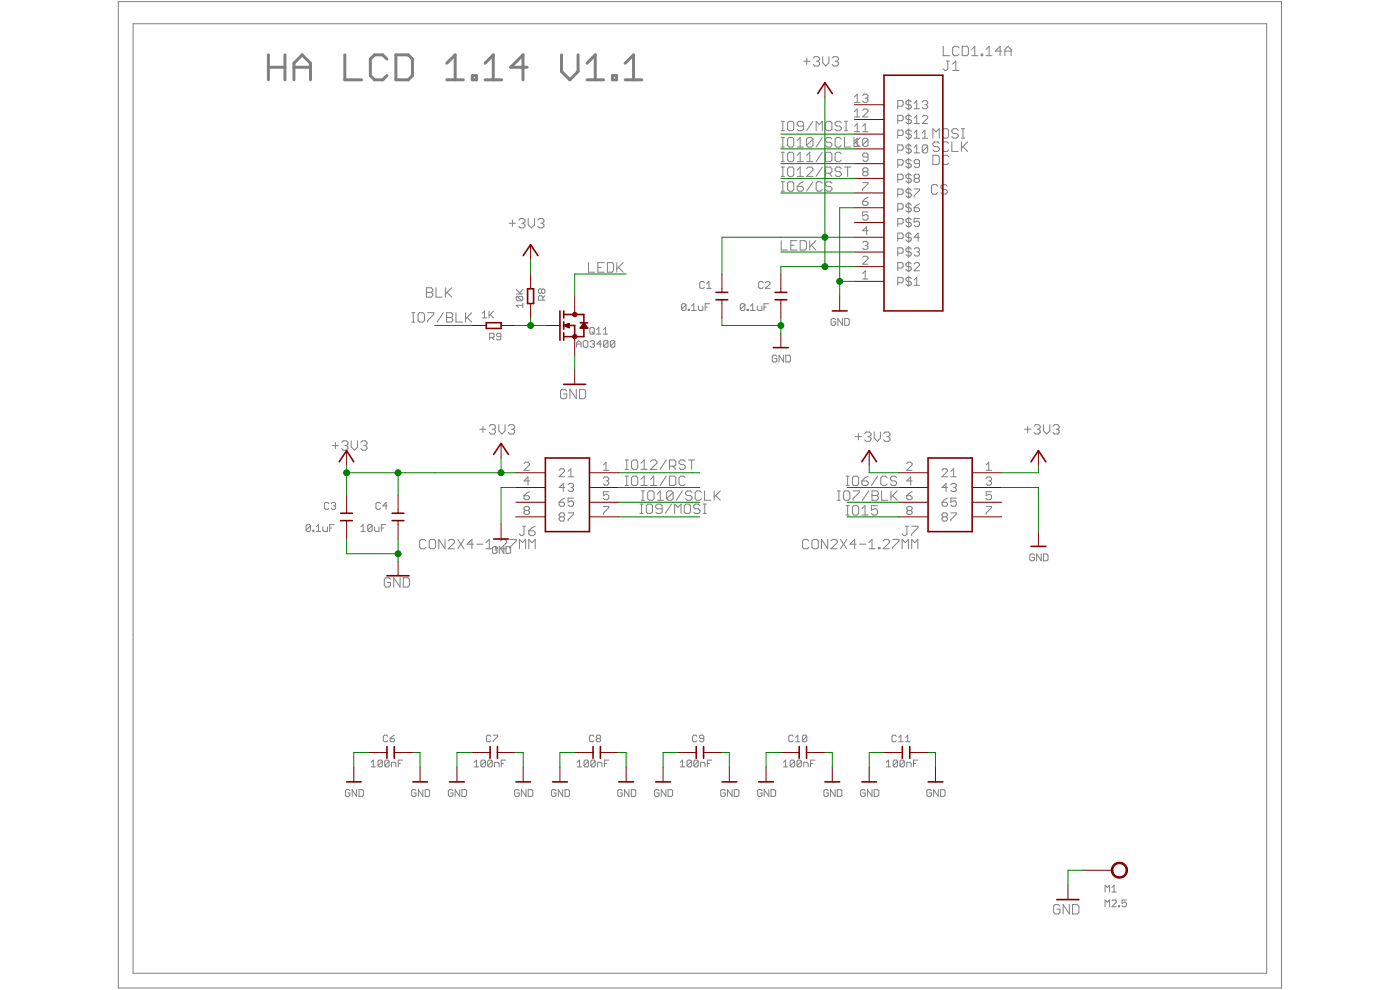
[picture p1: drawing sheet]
<?xml version="1.0" encoding="utf-8"?>
<!DOCTYPE eagle SYSTEM "eagle.dtd">
<!--
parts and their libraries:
microbuilder: This work is placed in the public domain, and may be freely used for commercial and non-commercial work with the following conditions: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
SparkFun-PowerSymbols: Licensing: Creative Commons ShareAlike 4.0 International - https://creativecommons.org/licenses/by-sa/4.0
-->
<eagle version="6.1">
<drawing>
<settings>
<setting alwaysvectorfont="yes"/>
<setting verticaltext="up"/>
</settings>
<grid distance="0.1" unitdist="inch" unit="inch" style="lines" multiple="1" display="no" altdistance="0.01" altunitdist="inch" altunit="inch"/>
<schematic xreflabel="%F%N/%S.%C%R" xrefpart="/%S.%C%R">
<libraries>
<library name="Discrete">
<symbols>
<symbol name="N-MOS">
<wire x1="0" y1="2.54" x2="0" y2="1.905" width="0.1524" layer="94"/>
<wire x1="0" y1="-1.905" x2="0" y2="-2.54" width="0.1524" layer="94"/>
<wire x1="0" y1="1.905" x2="1.5875" y2="1.905" width="0.254" layer="94"/>
<wire x1="1.5875" y1="-1.905" x2="0" y2="-1.905" width="0.254" layer="94"/>
<wire x1="-1.905" y1="2.54" x2="-1.905" y2="1.905" width="0.254" layer="94"/>
<wire x1="-1.905" y1="1.905" x2="-1.905" y2="1.27" width="0.254" layer="94"/>
<wire x1="-1.905" y1="0.635" x2="-1.905" y2="0" width="0.254" layer="94"/>
<wire x1="-1.905" y1="0" x2="-1.905" y2="-0.635" width="0.254" layer="94"/>
<wire x1="-1.905" y1="-2.54" x2="-1.905" y2="-1.905" width="0.254" layer="94"/>
<wire x1="-1.905" y1="-1.905" x2="-1.905" y2="-1.27" width="0.254" layer="94"/>
<wire x1="-2.54" y1="2.54" x2="-2.54" y2="-2.54" width="0.254" layer="94"/>
<wire x1="0" y1="0" x2="0" y2="-1.905" width="0.254" layer="94"/>
<wire x1="-1.905" y1="1.905" x2="0" y2="1.905" width="0.254" layer="94"/>
<wire x1="-1.905" y1="-1.905" x2="0" y2="-1.905" width="0.254" layer="94"/>
<wire x1="1.5875" y1="-1.905" x2="1.5875" y2="0" width="0.254" layer="94"/>
<wire x1="1.5875" y1="0" x2="1.5875" y2="0.4445" width="0.254" layer="94"/>
<wire x1="1.5875" y1="0.4445" x2="1.5875" y2="1.905" width="0.254" layer="94"/>
<wire x1="2.2225" y1="-0.4445" x2="1.905" y2="-0.4445" width="0.254" layer="94"/>
<wire x1="1.905" y1="-0.4445" x2="1.27" y2="-0.4445" width="0.254" layer="94"/>
<wire x1="1.27" y1="-0.4445" x2="0.9525" y2="-0.4445" width="0.254" layer="94"/>
<wire x1="0.9525" y1="-0.4445" x2="1.5875" y2="0.4445" width="0.254" layer="94"/>
<wire x1="1.5875" y1="0.4445" x2="2.2225" y2="-0.4445" width="0.254" layer="94"/>
<wire x1="2.2225" y1="0.4445" x2="1.5875" y2="0.4445" width="0.254" layer="94"/>
<wire x1="1.5875" y1="0.4445" x2="0.9525" y2="0.4445" width="0.254" layer="94"/>
<wire x1="1.905" y1="-0.4445" x2="1.5875" y2="0" width="0.254" layer="94"/>
<wire x1="1.5875" y1="0" x2="1.27" y2="-0.4445" width="0.254" layer="94"/>
<wire x1="1.905" y1="-0.3175" x2="1.5875" y2="0" width="0.254" layer="94"/>
<wire x1="1.5875" y1="0" x2="1.27" y2="-0.3175" width="0.254" layer="94"/>
<wire x1="0" y1="0" x2="-1.5875" y2="0" width="0.254" layer="94"/>
<wire x1="-1.905" y1="0" x2="-0.9525" y2="-0.3175" width="0.254" layer="94"/>
<wire x1="-1.905" y1="0" x2="-0.9525" y2="0.3175" width="0.254" layer="94"/>
<wire x1="-0.9525" y1="-0.3175" x2="-0.9525" y2="0.3175" width="0.254" layer="94"/>
<wire x1="-0.9525" y1="0.3175" x2="-1.5875" y2="0" width="0.254" layer="94"/>
<wire x1="-1.5875" y1="0" x2="-0.9525" y2="-0.3175" width="0.254" layer="94"/>
<wire x1="-0.9525" y1="-0.3175" x2="-1.397" y2="0.127" width="0.254" layer="94"/>
<circle x="0" y="1.905" radius="0.254" width="0.254" layer="94"/>
<circle x="0" y="-1.905" radius="0.254" width="0.254" layer="94"/>
<text x="-5.08" y="2.54" size="1.27" layer="95" ratio="10">&gt;NAME</text>
<text x="-5.08" y="1.27" size="1.27" layer="96" ratio="10">&gt;VALUE</text>
<text x="-0.635" y="2.2225" size="0.8128" layer="93">D</text>
<text x="-0.635" y="-3.175" size="0.8128" layer="93">S</text>
<text x="-3.4925" y="0" size="0.8128" layer="93">G</text>
<pin name="G" x="-5.08" y="0" visible="off" length="short" direction="pas"/>
<pin name="D" x="0" y="5.08" visible="off" length="short" direction="pas" rot="R270"/>
<pin name="S" x="0" y="-5.08" visible="off" length="short" direction="pas" rot="R90"/>
</symbol>
<symbol name="C">
<wire x1="-0.635" y1="-1.016" x2="-0.635" y2="0" width="0.254" layer="94"/>
<wire x1="-0.635" y1="0" x2="-0.635" y2="1.016" width="0.254" layer="94"/>
<wire x1="0.635" y1="1.016" x2="0.635" y2="0" width="0.254" layer="94"/>
<wire x1="0.635" y1="0" x2="0.635" y2="-1.016" width="0.254" layer="94"/>
<wire x1="-1.27" y1="0" x2="-0.635" y2="0" width="0.1524" layer="94"/>
<wire x1="0.635" y1="0" x2="1.27" y2="0" width="0.1524" layer="94"/>
<text x="-3.81" y="1.27" size="1.27" layer="95" ratio="10">&gt;name</text>
<text x="0.635" y="1.27" size="1.27" layer="96" ratio="10">&gt;value</text>
<pin name="1" x="-3.81" y="0" visible="off" length="short" direction="pas" swaplevel="1"/>
<pin name="2" x="3.81" y="0" visible="off" length="short" direction="pas" swaplevel="1" rot="R180"/>
</symbol>
</symbols>
<devicesets>
<deviceset name="MOSFET-N" prefix="Q" uservalue="yes">
<gates>
<gate name="MOS" symbol="N-MOS" x="0" y="0"/>
</gates>
<devices>
<device name="'SOT23'" package="SOT23">
<connects>
<connect gate="MOS" pin="D" pad="3"/>
<connect gate="MOS" pin="G" pad="1"/>
<connect gate="MOS" pin="S" pad="2"/>
</connects>
<technologies>
<technology name=""/>
</technologies>
</device>
<device name="'P3055LDG'" package="TO252">
<connects>
<connect gate="MOS" pin="D" pad="2"/>
<connect gate="MOS" pin="G" pad="1"/>
<connect gate="MOS" pin="S" pad="3"/>
</connects>
<technologies>
<technology name=""/>
</technologies>
</device>
<device name="'SOT223'" package="SOT223">
<connects>
<connect gate="MOS" pin="D" pad="2 TER"/>
<connect gate="MOS" pin="G" pad="1"/>
<connect gate="MOS" pin="S" pad="3"/>
</connects>
<technologies>
<technology name=""/>
</technologies>
</device>
<device name="'TPC8080'" package="SOP08">
<connects>
<connect gate="MOS" pin="D" pad="5 6 7 8"/>
<connect gate="MOS" pin="G" pad="4"/>
<connect gate="MOS" pin="S" pad="1 2 3"/>
</connects>
<technologies>
<technology name=""/>
</technologies>
</device>
</devices>
</deviceset>
<deviceset name="C*" prefix="C" uservalue="yes">
<gates>
<gate name="C" symbol="C" x="0" y="0" swaplevel="1"/>
</gates>
<devices>
<device name="-0402" package="0402">
<connects>
<connect gate="C" pin="1" pad="1"/>
<connect gate="C" pin="2" pad="2"/>
</connects>
<technologies>
<technology name=""/>
</technologies>
</device>
<device name="-0603" package="0603">
<connects>
<connect gate="C" pin="1" pad="1"/>
<connect gate="C" pin="2" pad="2"/>
</connects>
<technologies>
<technology name=""/>
</technologies>
</device>
<device name="-0805" package="0805">
<connects>
<connect gate="C" pin="1" pad="1"/>
<connect gate="C" pin="2" pad="2"/>
</connects>
<technologies>
<technology name=""/>
</technologies>
</device>
<device name="-0512" package="0512/10.18">
<connects>
<connect gate="C" pin="1" pad="P$1"/>
<connect gate="C" pin="2" pad="P$2"/>
</connects>
<technologies>
<technology name=""/>
</technologies>
</device>
<device name="'1.4'" package="CERAMIC-1.4">
<connects>
<connect gate="C" pin="1" pad="1"/>
<connect gate="C" pin="2" pad="2"/>
</connects>
<technologies>
<technology name=""/>
</technologies>
</device>
<device name="'5.08'" package="CERAMIC-5.08">
<connects>
<connect gate="C" pin="1" pad="1"/>
<connect gate="C" pin="2" pad="2"/>
</connects>
<technologies>
<technology name=""/>
</technologies>
</device>
<device name="-1206" package="C1206">
<connects>
<connect gate="C" pin="1" pad="1"/>
<connect gate="C" pin="2" pad="2"/>
</connects>
<technologies>
<technology name=""/>
</technologies>
</device>
</devices>
</deviceset>
</devicesets>
</library>
<library name="supply1">
<symbols>
<symbol name="GND">
<wire x1="-1.905" y1="0" x2="1.905" y2="0" width="0.254" layer="94"/>
<text x="-2.54" y="-2.54" size="1.778" layer="96">&gt;VALUE</text>
<pin name="GND" x="0" y="2.54" visible="off" length="short" direction="sup" rot="R270"/>
</symbol>
<symbol name="+3V3">
<wire x1="1.27" y1="-1.905" x2="0" y2="0" width="0.254" layer="94"/>
<wire x1="0" y1="0" x2="-1.27" y2="-1.905" width="0.254" layer="94"/>
<text x="-2.54" y="-5.08" size="1.778" layer="96" rot="R90">&gt;VALUE</text>
<pin name="+3V3" x="0" y="-2.54" visible="off" length="short" direction="sup" rot="R90"/>
</symbol>
</symbols>
<devicesets>
<deviceset name="GND" prefix="GND">
<gates>
<gate name="1" symbol="GND" x="0" y="0"/>
</gates>
<devices>
<device name="">
<technologies>
<technology name=""/>
</technologies>
</device>
</devices>
</deviceset>
<deviceset name="+3V3" prefix="+3V3">
<gates>
<gate name="G$1" symbol="+3V3" x="0" y="0"/>
</gates>
<devices>
<device name="">
<technologies>
<technology name=""/>
</technologies>
</device>
</devices>
</deviceset>
</devicesets>
</library>
<library name="microbuilder">
<symbols>
<symbol name="GND">
<wire x1="-1.27" y1="0" x2="1.27" y2="0" width="0.254" layer="94"/>
<text x="-1.524" y="-2.54" size="1.27" layer="96">&gt;VALUE</text>
<pin name="GND" x="0" y="2.54" visible="off" length="short" direction="sup" rot="R270"/>
</symbol>
</symbols>
<devicesets>
<deviceset name="GND">
<gates>
<gate name="G$1" symbol="GND" x="0" y="0"/>
</gates>
<devices>
<device name="">
<technologies>
<technology name=""/>
</technologies>
</device>
</devices>
</deviceset>
</devicesets>
</library>
<library name="A9G">
<symbols>
<symbol name="DISCRETE_R">
<wire x1="-1.27" y1="0.508" x2="1.27" y2="0.508" width="0.254" layer="94"/>
<wire x1="1.27" y1="0.508" x2="1.27" y2="-0.508" width="0.254" layer="94"/>
<wire x1="1.27" y1="-0.508" x2="-1.27" y2="-0.508" width="0.254" layer="94"/>
<wire x1="-1.27" y1="-0.508" x2="-1.27" y2="0.508" width="0.254" layer="94"/>
<pin name="1" x="-3.81" y="0" visible="off" length="short" direction="pas" swaplevel="1"/>
<pin name="2" x="3.81" y="0" visible="off" length="short" direction="pas" swaplevel="1" rot="R180"/>
<text x="-3.81" y="0" size="1.27" layer="95" ratio="10">&gt;name</text>
<text x="0" y="0" size="1.27" layer="96" ratio="10">&gt;value</text>
</symbol>
<symbol name="DISCRETE_C">
<wire x1="-0.635" y1="-1.016" x2="-0.635" y2="0" width="0.254" layer="94"/>
<wire x1="-0.635" y1="0" x2="-0.635" y2="1.016" width="0.254" layer="94"/>
<wire x1="0.635" y1="1.016" x2="0.635" y2="0" width="0.254" layer="94"/>
<wire x1="0.635" y1="0" x2="0.635" y2="-1.016" width="0.254" layer="94"/>
<wire x1="-1.27" y1="0" x2="-0.635" y2="0" width="0.1524" layer="94"/>
<wire x1="0.635" y1="0" x2="1.27" y2="0" width="0.1524" layer="94"/>
<pin name="1" x="-3.81" y="0" visible="off" length="short" direction="pas" swaplevel="1"/>
<pin name="2" x="3.81" y="0" visible="off" length="short" direction="pas" swaplevel="1" rot="R180"/>
<text x="-3.81" y="0" size="1.27" layer="95">&gt;name</text>
<text x="0" y="0" size="1.27" layer="96">&gt;value</text>
</symbol>
</symbols>
<devicesets>
<deviceset name="DISCRETE_R*" prefix="R" uservalue="yes">
<gates>
<gate name="R" symbol="DISCRETE_R" x="0" y="0" swaplevel="1"/>
</gates>
<devices>
<device name="-0204/5" package="DISCRETE_R0204/5">
<connects>
<connect gate="R" pin="1" pad="1"/>
<connect gate="R" pin="2" pad="2"/>
</connects>
<technologies>
<technology name=""/>
</technologies>
</device>
<device name="-0204/7" package="DISCRETE_R0204/7">
<connects>
<connect gate="R" pin="1" pad="1"/>
<connect gate="R" pin="2" pad="2"/>
</connects>
<technologies>
<technology name=""/>
</technologies>
</device>
<device name="-0204SMD" package="DISCRETE_R0204SMD">
<connects>
<connect gate="R" pin="1" pad="1"/>
<connect gate="R" pin="2" pad="2"/>
</connects>
<technologies>
<technology name=""/>
</technologies>
</device>
<device name="-0204V" package="DISCRETE_R0204V">
<connects>
<connect gate="R" pin="1" pad="1"/>
<connect gate="R" pin="2" pad="2"/>
</connects>
<technologies>
<technology name=""/>
</technologies>
</device>
<device name="-0207/2V" package="DISCRETE_R0207V">
<connects>
<connect gate="R" pin="1" pad="1"/>
<connect gate="R" pin="2" pad="2"/>
</connects>
<technologies>
<technology name=""/>
</technologies>
</device>
<device name="-0207/5V" package="DISCRETE_R0207/5">
<connects>
<connect gate="R" pin="1" pad="1"/>
<connect gate="R" pin="2" pad="2"/>
</connects>
<technologies>
<technology name=""/>
</technologies>
</device>
<device name="-0207/7" package="DISCRETE_R0207/7">
<connects>
<connect gate="R" pin="1" pad="1"/>
<connect gate="R" pin="2" pad="2"/>
</connects>
<technologies>
<technology name=""/>
</technologies>
</device>
<device name="-0207/10" package="DISCRETE_R0207/10">
<connects>
<connect gate="R" pin="1" pad="1"/>
<connect gate="R" pin="2" pad="2"/>
</connects>
<technologies>
<technology name=""/>
</technologies>
</device>
<device name="-0207/12" package="DISCRETE_R0207/12">
<connects>
<connect gate="R" pin="1" pad="1"/>
<connect gate="R" pin="2" pad="2"/>
</connects>
<technologies>
<technology name=""/>
</technologies>
</device>
<device name="-0207SMD" package="DISCRETE_R0207SMD">
<connects>
<connect gate="R" pin="1" pad="1"/>
<connect gate="R" pin="2" pad="2"/>
</connects>
<technologies>
<technology name=""/>
</technologies>
</device>
<device name="-0309/10" package="DISCRETE_R0309/10">
<connects>
<connect gate="R" pin="1" pad="1"/>
<connect gate="R" pin="2" pad="2"/>
</connects>
<technologies>
<technology name=""/>
</technologies>
</device>
<device name="-0309/12" package="DISCRETE_R0309/12">
<connects>
<connect gate="R" pin="1" pad="1"/>
<connect gate="R" pin="2" pad="2"/>
</connects>
<technologies>
<technology name=""/>
</technologies>
</device>
<device name="-0309/15" package="DISCRETE_R0309/15">
<connects>
<connect gate="R" pin="1" pad="1"/>
<connect gate="R" pin="2" pad="2"/>
</connects>
<technologies>
<technology name=""/>
</technologies>
</device>
<device name="-0309/20" package="DISCRETE_R0309/20">
<connects>
<connect gate="R" pin="1" pad="1"/>
<connect gate="R" pin="2" pad="2"/>
</connects>
<technologies>
<technology name=""/>
</technologies>
</device>
<device name="-0309V" package="DISCRETE_R0309V">
<connects>
<connect gate="R" pin="1" pad="1"/>
<connect gate="R" pin="2" pad="2"/>
</connects>
<technologies>
<technology name=""/>
</technologies>
</device>
<device name="-0402" package="DISCRETE_R0402">
<connects>
<connect gate="R" pin="1" pad="1"/>
<connect gate="R" pin="2" pad="2"/>
</connects>
<technologies>
<technology name=""/>
</technologies>
</device>
<device name="-0515" package="DISCRETE_R0515/20.4">
<connects>
<connect gate="R" pin="1" pad="P$1"/>
<connect gate="R" pin="2" pad="P$2"/>
</connects>
<technologies>
<technology name=""/>
</technologies>
</device>
<device name="-0603" package="DISCRETE_R0603">
<connects>
<connect gate="R" pin="1" pad="1"/>
<connect gate="R" pin="2" pad="2"/>
</connects>
<technologies>
<technology name=""/>
</technologies>
</device>
<device name="-0805" package="DISCRETE_R0805">
<connects>
<connect gate="R" pin="1" pad="1"/>
<connect gate="R" pin="2" pad="2"/>
</connects>
<technologies>
<technology name=""/>
</technologies>
</device>
<device name="-0821/27-5W" package="DISCRETE_R0821/27">
<connects>
<connect gate="R" pin="1" pad="P$1"/>
<connect gate="R" pin="2" pad="P$2"/>
</connects>
<technologies>
<technology name=""/>
</technologies>
</device>
<device name="-0824/26-5W" package="DISCRETE_R0824/26">
<connects>
<connect gate="R" pin="1" pad="1"/>
<connect gate="R" pin="2" pad="2"/>
</connects>
<technologies>
<technology name=""/>
</technologies>
</device>
<device name="-1206" package="DISCRETE_R1206">
<connects>
<connect gate="R" pin="1" pad="1"/>
<connect gate="R" pin="2" pad="2"/>
</connects>
<technologies>
<technology name=""/>
</technologies>
</device>
<device name="-2512" package="DISCRETE_R2512">
<connects>
<connect gate="R" pin="1" pad="1"/>
<connect gate="R" pin="2" pad="2"/>
</connects>
<technologies>
<technology name=""/>
</technologies>
</device>
<device name="-7519" package="DISCRETE_R7519/60.4">
<connects>
<connect gate="R" pin="1" pad="1 2"/>
<connect gate="R" pin="2" pad="3 4"/>
</connects>
<technologies>
<technology name=""/>
</technologies>
</device>
</devices>
</deviceset>
<deviceset name="DISCRETE_C*" prefix="C" uservalue="yes">
<gates>
<gate name="C" symbol="DISCRETE_C" x="0" y="0" swaplevel="1"/>
</gates>
<devices>
<device name="-0402S" package="DISCRETE_C0402S">
<connects>
<connect gate="C" pin="1" pad="1"/>
<connect gate="C" pin="2" pad="2"/>
</connects>
<technologies>
<technology name=""/>
</technologies>
</device>
<device name="2.54" package="DISCRETE_CERAMIC-2.54">
<connects>
<connect gate="C" pin="1" pad="1"/>
<connect gate="C" pin="2" pad="2"/>
</connects>
<technologies>
<technology name=""/>
</technologies>
</device>
<device name="5.08" package="DISCRETE_CERAMIC-5.08">
<connects>
<connect gate="C" pin="1" pad="1"/>
<connect gate="C" pin="2" pad="2"/>
</connects>
<technologies>
<technology name=""/>
</technologies>
</device>
<device name="-0402" package="DISCRETE_C0402">
<connects>
<connect gate="C" pin="1" pad="1"/>
<connect gate="C" pin="2" pad="2"/>
</connects>
<technologies>
<technology name=""/>
</technologies>
</device>
<device name="-0512" package="DISCRETE_C0512/10.18">
<connects>
<connect gate="C" pin="1" pad="P$1"/>
<connect gate="C" pin="2" pad="P$2"/>
</connects>
<technologies>
<technology name=""/>
</technologies>
</device>
<device name="-0603" package="DISCRETE_C0603">
<connects>
<connect gate="C" pin="1" pad="1"/>
<connect gate="C" pin="2" pad="2"/>
</connects>
<technologies>
<technology name=""/>
</technologies>
</device>
<device name="-0805" package="DISCRETE_C0805">
<connects>
<connect gate="C" pin="1" pad="1"/>
<connect gate="C" pin="2" pad="2"/>
</connects>
<technologies>
<technology name=""/>
</technologies>
</device>
<device name="-1206" package="DISCRETE_C1206">
<connects>
<connect gate="C" pin="1" pad="1"/>
<connect gate="C" pin="2" pad="2"/>
</connects>
<technologies>
<technology name=""/>
</technologies>
</device>
<device name="-1210" package="DISCRETE_C1210">
<connects>
<connect gate="C" pin="1" pad="1"/>
<connect gate="C" pin="2" pad="2"/>
</connects>
<technologies>
<technology name=""/>
</technologies>
</device>
</devices>
</deviceset>
</devicesets>
</library>
<library name="user">
<symbols>
<symbol name="CON2X4-1.27MM">
<pin name="1" x="-7.62" y="5.08" length="middle"/>
<pin name="2" x="10.16" y="5.08" length="middle" rot="R180"/>
<pin name="3" x="-7.62" y="2.54" length="middle"/>
<pin name="4" x="10.16" y="2.54" length="middle" rot="R180"/>
<pin name="5" x="-7.62" y="0" length="middle"/>
<pin name="6" x="10.16" y="0" length="middle" rot="R180"/>
<pin name="7" x="-7.62" y="-2.54" length="middle"/>
<pin name="8" x="10.16" y="-2.54" length="middle" rot="R180"/>
<wire x1="-2.54" y1="7.62" x2="-2.54" y2="-5.08" width="0.254" layer="94"/>
<wire x1="-2.54" y1="-5.08" x2="5.08" y2="-5.08" width="0.254" layer="94"/>
<wire x1="5.08" y1="-5.08" x2="5.08" y2="7.62" width="0.254" layer="94"/>
<wire x1="5.08" y1="7.62" x2="-2.54" y2="7.62" width="0.254" layer="94"/>
<text x="6.35" y="-5.842" size="1.778" layer="95">&gt;name</text>
<text x="6.35" y="-8.128" size="1.778" layer="96">&gt;value</text>
</symbol>
<symbol name="LCD1.14A">
<pin name="P$1" x="-5.08" y="15.24" length="middle"/>
<pin name="P$2" x="-5.08" y="12.7" length="middle"/>
<pin name="P$3" x="-5.08" y="10.16" length="middle"/>
<pin name="P$4" x="-5.08" y="7.62" length="middle"/>
<pin name="P$5" x="-5.08" y="5.08" length="middle"/>
<pin name="P$6" x="-5.08" y="2.54" length="middle"/>
<pin name="P$7" x="-5.08" y="0" length="middle"/>
<pin name="P$8" x="-5.08" y="-2.54" length="middle"/>
<pin name="P$9" x="-5.08" y="-5.08" length="middle"/>
<pin name="P$10" x="-5.08" y="-7.62" length="middle"/>
<pin name="P$11" x="-5.08" y="-10.16" length="middle"/>
<pin name="P$12" x="-5.08" y="-12.7" length="middle"/>
<pin name="P$13" x="-5.08" y="-15.24" length="middle"/>
<wire x1="0" y1="20.32" x2="0" y2="-20.32" width="0.254" layer="94"/>
<wire x1="0" y1="-20.32" x2="10.16" y2="-20.32" width="0.254" layer="94"/>
<wire x1="10.16" y1="-20.32" x2="10.16" y2="20.32" width="0.254" layer="94"/>
<wire x1="10.16" y1="20.32" x2="0" y2="20.32" width="0.254" layer="94"/>
<text x="10.16" y="-22.86" size="1.778" layer="95">&gt;name</text>
<text x="10.16" y="-25.4" size="1.778" layer="96">&gt;value</text>
</symbol>
</symbols>
<devicesets>
<deviceset name="LCD1.14A" prefix="J">
<gates>
<gate name="G$1" symbol="LCD1.14A" x="-5.08" y="0"/>
</gates>
<devices>
<device name="" package="LCD1.14A">
<connects>
<connect gate="G$1" pin="P$1" pad="1"/>
<connect gate="G$1" pin="P$10" pad="10"/>
<connect gate="G$1" pin="P$11" pad="11"/>
<connect gate="G$1" pin="P$12" pad="12"/>
<connect gate="G$1" pin="P$13" pad="13"/>
<connect gate="G$1" pin="P$2" pad="2"/>
<connect gate="G$1" pin="P$3" pad="3"/>
<connect gate="G$1" pin="P$4" pad="4"/>
<connect gate="G$1" pin="P$5" pad="5"/>
<connect gate="G$1" pin="P$6" pad="6"/>
<connect gate="G$1" pin="P$7" pad="7"/>
<connect gate="G$1" pin="P$8" pad="8"/>
<connect gate="G$1" pin="P$9" pad="9"/>
</connects>
<technologies>
<technology name=""/>
</technologies>
</device>
</devices>
</deviceset>
<deviceset name="CON2X4-1.27MM" prefix="J">
<gates>
<gate name="G$1" symbol="CON2X4-1.27MM" x="-2.54" y="0"/>
</gates>
<devices>
<device name="" package="CON2X4-1.27MM">
<connects>
<connect gate="G$1" pin="1" pad="1"/>
<connect gate="G$1" pin="2" pad="2"/>
<connect gate="G$1" pin="3" pad="3"/>
<connect gate="G$1" pin="4" pad="4"/>
<connect gate="G$1" pin="5" pad="5"/>
<connect gate="G$1" pin="6" pad="6"/>
<connect gate="G$1" pin="7" pad="7"/>
<connect gate="G$1" pin="8" pad="8"/>
</connects>
<technologies>
<technology name=""/>
</technologies>
</device>
</devices>
</deviceset>
</devicesets>
</library>
<library name="sale">
<symbols>
<symbol name="M2.5">
<circle x="1.27" y="0" radius="1.27" width="0.254" layer="94"/>
<pin name="P$1" x="-5.08" y="0" visible="off" length="middle"/>
<text x="-1.27" y="-3.81" size="1.27" layer="95" font="vector">&gt;name</text>
<text x="-1.27" y="-6.35" size="1.27" layer="96" font="vector">&gt;value</text>
</symbol>
</symbols>
<devicesets>
<deviceset name="M2.5" prefix="M">
<gates>
<gate name="G$1" symbol="M2.5" x="0" y="0"/>
</gates>
<devices>
<device name="" package="M2.5">
<connects>
<connect gate="G$1" pin="P$1" pad="1"/>
</connects>
<technologies>
<technology name=""/>
</technologies>
</device>
</devices>
</deviceset>
</devicesets>
</library>
<library name="PowerTags">
<symbols>
<symbol name="+3V3">
<wire x1="1.27" y1="-1.905" x2="0" y2="0" width="0.254" layer="94"/>
<wire x1="0" y1="0" x2="-1.27" y2="-1.905" width="0.254" layer="94"/>
<pin name="+3V3" x="0" y="-2.54" visible="off" length="short" direction="sup" rot="R90"/>
<text x="-2.54" y="0" size="1.778" layer="96">&gt;VALUE</text>
</symbol>
</symbols>
<devicesets>
<deviceset name="+3V3" prefix="+3V3">
<gates>
<gate name="G$1" symbol="+3V3" x="0" y="0"/>
</gates>
<devices>
<device name="">
<technologies>
<technology name=""/>
</technologies>
</device>
</devices>
</deviceset>
</devicesets>
</library>
<library name="SparkFun-PowerSymbols">
<symbols>
<symbol name="DGND">
<wire x1="-1.905" y1="0" x2="1.905" y2="0" width="0.254" layer="94"/>
<pin name="GND" x="0" y="2.54" visible="off" length="short" direction="sup" rot="R270"/>
<text x="0" y="-0.254" size="1.778" layer="96" align="top-center">&gt;VALUE</text>
</symbol>
</symbols>
<devicesets>
<deviceset name="GND" prefix="GND">
<gates>
<gate name="1" symbol="DGND" x="0" y="0"/>
</gates>
<devices>
<device name="">
<technologies>
<technology name=""/>
</technologies>
</device>
</devices>
</deviceset>
</devicesets>
</library>
<library name="SGP30 Rev D">
<symbols>
<symbol name="GND">
<wire x1="-1.27" y1="0" x2="1.27" y2="0" width="0.254" layer="94"/>
<pin name="GND" x="0" y="2.54" visible="off" length="short" direction="sup" rot="R270"/>
<text x="-1.524" y="-2.54" size="1.27" layer="96">&gt;VALUE</text>
</symbol>
</symbols>
<devicesets>
<deviceset name="GND">
<gates>
<gate name="G$1" symbol="GND" x="0" y="0"/>
</gates>
<devices>
<device name="">
<technologies>
<technology name=""/>
</technologies>
</device>
</devices>
</deviceset>
</devicesets>
</library>
</libraries>
<attributes>
</attributes>
<variantdefs>
</variantdefs>
<classes>
<class number="0" name="default" width="0.2032" drill="0.3048">
<clearance class="0" value="0.1524"/>
</class>
<class number="2" name="gnd" width="0.3048" drill="0.5588">
<clearance class="2" value="0.254"/>
</class>
<class number="3" name="usbvcc" width="0.508" drill="0.6096">
<clearance class="3" value="0.254"/>
</class>
<class number="4" name="USBpair" width="0.254" drill="0.4064">
<clearance class="4" value="0.4064"/>
</class>
</classes>
<parts>
<part name="M1" library="sale" deviceset="M2.5" device=""/>
<part name="GND12" library="supply1" deviceset="GND" device=""/>
<part name="U$4" library="microbuilder" deviceset="GND" device=""/>
<part name="+3V2" library="supply1" deviceset="+3V3" device=""/>
<part name="+3V4" library="supply1" deviceset="+3V3" device=""/>
<part name="U$5" library="microbuilder" deviceset="GND" device=""/>
<part name="+3V5" library="supply1" deviceset="+3V3" device=""/>
<part name="J6" library="user" deviceset="CON2X4-1.27MM" device=""/>
<part name="J7" library="user" deviceset="CON2X4-1.27MM" device=""/>
<part name="U$6" library="microbuilder" deviceset="GND" device=""/>
<part name="C2" library="A9G" deviceset="DISCRETE_C*" device="-0402" value="0.1uF"/>
<part name="C1" library="A9G" deviceset="DISCRETE_C*" device="-0402" value="0.1uF"/>
<part name="U$7" library="microbuilder" deviceset="GND" device=""/>
<part name="+3V6" library="supply1" deviceset="+3V3" device=""/>
<part name="GND65" library="supply1" deviceset="GND" device=""/>
<part name="Q11" library="Discrete" deviceset="MOSFET-N" device="'SOT23'" value="AO3400"/>
<part name="R8" library="A9G" deviceset="DISCRETE_R*" device="-0402" value="10K"/>
<part name="R9" library="A9G" deviceset="DISCRETE_R*" device="-0402" value="1K"/>
<part name="+3V7" library="supply1" deviceset="+3V3" device=""/>
<part name="GND3" library="SparkFun-PowerSymbols" deviceset="GND" device=""/>
<part name="+3V1" library="PowerTags" deviceset="+3V3" device=""/>
<part name="C3" library="A9G" deviceset="DISCRETE_C*" device="-0402" value="0.1uF"/>
<part name="C4" library="A9G" deviceset="DISCRETE_C*" device="-0402" value="10uF"/>
<part name="J1" library="user" deviceset="LCD1.14A" device=""/>
<part name="U$1" library="SGP30 Rev D" deviceset="GND" device=""/>
<part name="C10" library="Discrete" deviceset="C*" device="-0603" value="100nF"/>
<part name="U$2" library="SGP30 Rev D" deviceset="GND" device=""/>
<part name="U$9" library="SGP30 Rev D" deviceset="GND" device=""/>
<part name="C6" library="Discrete" deviceset="C*" device="-0603" value="100nF"/>
<part name="U$10" library="SGP30 Rev D" deviceset="GND" device=""/>
<part name="U$11" library="SGP30 Rev D" deviceset="GND" device=""/>
<part name="C7" library="Discrete" deviceset="C*" device="-0603" value="100nF"/>
<part name="U$12" library="SGP30 Rev D" deviceset="GND" device=""/>
<part name="U$13" library="SGP30 Rev D" deviceset="GND" device=""/>
<part name="C8" library="Discrete" deviceset="C*" device="-0603" value="100nF"/>
<part name="U$14" library="SGP30 Rev D" deviceset="GND" device=""/>
<part name="U$15" library="SGP30 Rev D" deviceset="GND" device=""/>
<part name="C9" library="Discrete" deviceset="C*" device="-0603" value="100nF"/>
<part name="U$16" library="SGP30 Rev D" deviceset="GND" device=""/>
<part name="U$3" library="SGP30 Rev D" deviceset="GND" device=""/>
<part name="C11" library="Discrete" deviceset="C*" device="-0603" value="100nF"/>
<part name="U$8" library="SGP30 Rev D" deviceset="GND" device=""/>
</parts>
<sheets>
<sheet>
<plain>
<wire x1="0" y1="0" x2="0" y2="228.6" width="0.1524" layer="97"/>
<wire x1="2.54" y1="227.33" x2="2.54" y2="60.96" width="0.1524" layer="97"/>
<wire x1="198.12" y1="60.96" x2="198.12" y2="227.33" width="0.1524" layer="97"/>
<wire x1="198.12" y1="227.33" x2="2.54" y2="227.33" width="0.1524" layer="97"/>
<wire x1="2.54" y1="60.96" x2="2.54" y2="2.54" width="0.1524" layer="97"/>
<wire x1="198.12" y1="2.54" x2="198.12" y2="60.96" width="0.1524" layer="97"/>
<wire x1="198.12" y1="2.54" x2="2.54" y2="2.54" width="0.1524" layer="97"/>
<wire x1="200.66" y1="0" x2="200.66" y2="228.6" width="0.1524" layer="97"/>
<wire x1="200.66" y1="228.6" x2="0" y2="228.6" width="0.1524" layer="97"/>
<text x="5.334" y="217.424" size="4.7752" layer="97" ratio="10">LCD</text>
<text x="140.462" y="146.558" size="1.778" layer="97">MOSI</text>
<text x="140.462" y="144.272" size="1.778" layer="97">SCLK</text>
<text x="140.462" y="141.986" size="1.778" layer="97">DC</text>
<text x="140.208" y="136.906" size="1.778" layer="97">CS</text>
<text x="53.086" y="119.126" size="1.778" layer="97">BLK</text>
<wire x1="200.66" y1="0" x2="0" y2="0" width="0.1524" layer="97"/>
</plain>
<instances>
<instance part="M1" gate="G$1" x="171.45" y="20.32"/>
<instance part="GND12" gate="1" x="163.83" y="15.24"/>
<instance part="U$4" gate="G$1" x="66.04" y="77.47"/>
<instance part="+3V2" gate="G$1" x="66.04" y="93.98" smashed="yes">
<attribute name="VALUE" x="68.834" y="97.282" size="1.778" layer="96" rot="R180"/>
</instance>
<instance part="+3V4" gate="G$1" x="129.54" y="92.71" smashed="yes">
<attribute name="VALUE" x="133.604" y="96.012" size="1.778" layer="96" rot="R180"/>
</instance>
<instance part="U$5" gate="G$1" x="158.75" y="76.2"/>
<instance part="+3V5" gate="G$1" x="158.75" y="92.71" smashed="yes">
<attribute name="VALUE" x="162.814" y="97.282" size="1.778" layer="96" rot="R180"/>
</instance>
<instance part="J6" gate="G$1" x="78.74" y="83.82" rot="MR0"/>
<instance part="J7" gate="G$1" x="144.78" y="83.82" rot="MR0"/>
<instance part="U$6" gate="G$1" x="124.46" y="116.84"/>
<instance part="C2" gate="C" x="114.3" y="119.38" smashed="yes" rot="R90">
<attribute name="NAME" x="112.776" y="121.92" size="1.27" layer="95" rot="R180"/>
<attribute name="VALUE" x="112.522" y="118.11" size="1.27" layer="96" rot="R180"/>
</instance>
<instance part="C1" gate="C" x="104.14" y="119.38" smashed="yes" rot="R90">
<attribute name="NAME" x="102.616" y="121.92" size="1.27" layer="95" rot="R180"/>
<attribute name="VALUE" x="102.362" y="118.11" size="1.27" layer="96" rot="R180"/>
</instance>
<instance part="U$7" gate="G$1" x="114.3" y="110.49"/>
<instance part="+3V6" gate="G$1" x="121.92" y="156.21" smashed="yes">
<attribute name="VALUE" x="124.714" y="160.782" size="1.778" layer="96" rot="R180"/>
</instance>
<instance part="GND65" gate="1" x="78.74" y="104.14"/>
<instance part="Q11" gate="MOS" x="78.74" y="114.3" smashed="yes">
<attribute name="NAME" x="81.28" y="112.776" size="1.27" layer="95" ratio="10"/>
<attribute name="VALUE" x="78.994" y="110.49" size="1.27" layer="96" ratio="10"/>
</instance>
<instance part="R8" gate="R" x="71.12" y="119.38" smashed="yes" rot="R270">
<attribute name="NAME" x="73.66" y="118.618" size="1.27" layer="95" ratio="10" rot="R90"/>
<attribute name="VALUE" x="69.85" y="117.348" size="1.27" layer="96" ratio="10" rot="R90"/>
</instance>
<instance part="R9" gate="R" x="64.77" y="114.3" smashed="yes" rot="R180">
<attribute name="NAME" x="64.008" y="111.76" size="1.27" layer="95" ratio="10"/>
<attribute name="VALUE" x="62.738" y="115.57" size="1.27" layer="96" ratio="10"/>
</instance>
<instance part="+3V7" gate="G$1" x="71.12" y="128.27" smashed="yes">
<attribute name="VALUE" x="73.914" y="132.842" size="1.778" layer="96" rot="R180"/>
</instance>
<instance part="GND3" gate="1" x="48.26" y="71.12"/>
<instance part="+3V1" gate="G$1" x="39.37" y="92.71"/>
<instance part="C3" gate="C" x="39.37" y="81.28" smashed="yes" rot="R90">
<attribute name="NAME" x="37.846" y="83.82" size="1.27" layer="95" rot="R180"/>
<attribute name="VALUE" x="37.592" y="80.01" size="1.27" layer="96" rot="R180"/>
</instance>
<instance part="C4" gate="C" x="48.26" y="81.28" smashed="yes" rot="R90">
<attribute name="NAME" x="46.736" y="83.82" size="1.27" layer="95" rot="R180"/>
<attribute name="VALUE" x="46.482" y="80.01" size="1.27" layer="96" rot="R180"/>
</instance>
<instance part="J1" gate="G$1" x="132.08" y="137.16" rot="MR180"/>
<instance part="U$1" gate="G$1" x="123.19" y="35.56"/>
<instance part="C10" gate="C" x="118.11" y="40.64" smashed="yes">
<attribute name="NAME" x="119.126" y="43.688" size="1.27" layer="95" ratio="10" rot="R180"/>
<attribute name="VALUE" x="120.523" y="39.37" size="1.27" layer="96" ratio="10" rot="R180"/>
</instance>
<instance part="U$2" gate="G$1" x="111.76" y="35.56"/>
<instance part="U$9" gate="G$1" x="52.07" y="35.56"/>
<instance part="C6" gate="C" x="46.99" y="40.64" smashed="yes">
<attribute name="NAME" x="48.006" y="43.688" size="1.27" layer="95" ratio="10" rot="R180"/>
<attribute name="VALUE" x="49.403" y="39.37" size="1.27" layer="96" ratio="10" rot="R180"/>
</instance>
<instance part="U$10" gate="G$1" x="40.64" y="35.56"/>
<instance part="U$11" gate="G$1" x="69.85" y="35.56"/>
<instance part="C7" gate="C" x="64.77" y="40.64" smashed="yes">
<attribute name="NAME" x="65.786" y="43.688" size="1.27" layer="95" ratio="10" rot="R180"/>
<attribute name="VALUE" x="67.183" y="39.37" size="1.27" layer="96" ratio="10" rot="R180"/>
</instance>
<instance part="U$12" gate="G$1" x="58.42" y="35.56"/>
<instance part="U$13" gate="G$1" x="87.63" y="35.56"/>
<instance part="C8" gate="C" x="82.55" y="40.64" smashed="yes">
<attribute name="NAME" x="83.566" y="43.688" size="1.27" layer="95" ratio="10" rot="R180"/>
<attribute name="VALUE" x="84.963" y="39.37" size="1.27" layer="96" ratio="10" rot="R180"/>
</instance>
<instance part="U$14" gate="G$1" x="76.2" y="35.56"/>
<instance part="U$15" gate="G$1" x="105.41" y="35.56"/>
<instance part="C9" gate="C" x="100.33" y="40.64" smashed="yes">
<attribute name="NAME" x="101.346" y="43.688" size="1.27" layer="95" ratio="10" rot="R180"/>
<attribute name="VALUE" x="102.743" y="39.37" size="1.27" layer="96" ratio="10" rot="R180"/>
</instance>
<instance part="U$16" gate="G$1" x="93.98" y="35.56"/>
<instance part="U$3" gate="G$1" x="140.97" y="35.56"/>
<instance part="C11" gate="C" x="135.89" y="40.64" smashed="yes">
<attribute name="NAME" x="136.906" y="43.688" size="1.27" layer="95" ratio="10" rot="R180"/>
<attribute name="VALUE" x="138.303" y="39.37" size="1.27" layer="96" ratio="10" rot="R180"/>
</instance>
<instance part="U$8" gate="G$1" x="129.54" y="35.56"/>
</instances>
<busses>
</busses>
<nets>
<net name="GND" class="0">
<segment>
<pinref part="GND12" gate="1" pin="GND"/>
<wire x1="163.83" y1="17.78" x2="163.83" y2="20.32" width="0.1524" layer="91"/>
<pinref part="M1" gate="G$1" pin="P$1"/>
<wire x1="163.83" y1="20.32" x2="166.37" y2="20.32" width="0.1524" layer="91"/>
</segment>
<segment>
<pinref part="U$5" gate="G$1" pin="GND"/>
<wire x1="152.4" y1="86.36" x2="158.75" y2="86.36" width="0.1524" layer="91"/>
<wire x1="158.75" y1="86.36" x2="158.75" y2="78.74" width="0.1524" layer="91"/>
<pinref part="J7" gate="G$1" pin="3"/>
</segment>
<segment>
<pinref part="U$4" gate="G$1" pin="GND"/>
<wire x1="66.04" y1="80.01" x2="66.04" y2="86.36" width="0.1524" layer="91"/>
<wire x1="66.04" y1="86.36" x2="68.58" y2="86.36" width="0.1524" layer="91"/>
<pinref part="J6" gate="G$1" pin="4"/>
</segment>
<segment>
<pinref part="U$6" gate="G$1" pin="GND"/>
<wire x1="124.46" y1="119.38" x2="124.46" y2="121.92" width="0.1524" layer="91"/>
<wire x1="124.46" y1="121.92" x2="127" y2="121.92" width="0.1524" layer="91"/>
<wire x1="127" y1="134.62" x2="124.46" y2="134.62" width="0.1524" layer="91"/>
<wire x1="124.46" y1="121.92" x2="124.46" y2="134.62" width="0.1524" layer="91"/>
<junction x="124.46" y="121.92"/>
<pinref part="J1" gate="G$1" pin="P$1"/>
<pinref part="J1" gate="G$1" pin="P$6"/>
</segment>
<segment>
<pinref part="C2" gate="C" pin="1"/>
<pinref part="U$7" gate="G$1" pin="GND"/>
<wire x1="114.3" y1="115.57" x2="114.3" y2="114.3" width="0.1524" layer="91"/>
<pinref part="C1" gate="C" pin="1"/>
<wire x1="114.3" y1="114.3" x2="114.3" y2="113.03" width="0.1524" layer="91"/>
<wire x1="104.14" y1="115.57" x2="104.14" y2="114.3" width="0.1524" layer="91"/>
<wire x1="104.14" y1="114.3" x2="114.3" y2="114.3" width="0.1524" layer="91"/>
<junction x="114.3" y="114.3"/>
</segment>
<segment>
<pinref part="Q11" gate="MOS" pin="S"/>
<pinref part="GND65" gate="1" pin="GND"/>
<wire x1="78.74" y1="109.22" x2="78.74" y2="106.68" width="0.1524" layer="91"/>
</segment>
<segment>
<pinref part="C4" gate="C" pin="1"/>
<pinref part="GND3" gate="1" pin="GND"/>
<wire x1="48.26" y1="77.47" x2="48.26" y2="74.93" width="0.1524" layer="91"/>
<pinref part="C3" gate="C" pin="1"/>
<wire x1="48.26" y1="74.93" x2="48.26" y2="73.66" width="0.1524" layer="91"/>
<wire x1="39.37" y1="77.47" x2="39.37" y2="74.93" width="0.1524" layer="91"/>
<wire x1="39.37" y1="74.93" x2="48.26" y2="74.93" width="0.1524" layer="91"/>
<junction x="48.26" y="74.93"/>
</segment>
<segment>
<pinref part="U$1" gate="G$1" pin="GND"/>
<wire x1="123.19" y1="38.1" x2="123.19" y2="40.64" width="0.1524" layer="91"/>
<pinref part="C10" gate="C" pin="2"/>
<wire x1="123.19" y1="40.64" x2="121.92" y2="40.64" width="0.1524" layer="91"/>
</segment>
<segment>
<pinref part="U$2" gate="G$1" pin="GND"/>
<wire x1="111.76" y1="38.1" x2="111.76" y2="40.64" width="0.1524" layer="91"/>
<pinref part="C10" gate="C" pin="1"/>
<wire x1="111.76" y1="40.64" x2="114.3" y2="40.64" width="0.1524" layer="91"/>
</segment>
<segment>
<pinref part="U$9" gate="G$1" pin="GND"/>
<wire x1="52.07" y1="38.1" x2="52.07" y2="40.64" width="0.1524" layer="91"/>
<pinref part="C6" gate="C" pin="2"/>
<wire x1="52.07" y1="40.64" x2="50.8" y2="40.64" width="0.1524" layer="91"/>
</segment>
<segment>
<pinref part="U$10" gate="G$1" pin="GND"/>
<wire x1="40.64" y1="38.1" x2="40.64" y2="40.64" width="0.1524" layer="91"/>
<pinref part="C6" gate="C" pin="1"/>
<wire x1="40.64" y1="40.64" x2="43.18" y2="40.64" width="0.1524" layer="91"/>
</segment>
<segment>
<pinref part="U$11" gate="G$1" pin="GND"/>
<wire x1="69.85" y1="38.1" x2="69.85" y2="40.64" width="0.1524" layer="91"/>
<pinref part="C7" gate="C" pin="2"/>
<wire x1="69.85" y1="40.64" x2="68.58" y2="40.64" width="0.1524" layer="91"/>
</segment>
<segment>
<pinref part="U$12" gate="G$1" pin="GND"/>
<wire x1="58.42" y1="38.1" x2="58.42" y2="40.64" width="0.1524" layer="91"/>
<pinref part="C7" gate="C" pin="1"/>
<wire x1="58.42" y1="40.64" x2="60.96" y2="40.64" width="0.1524" layer="91"/>
</segment>
<segment>
<pinref part="U$13" gate="G$1" pin="GND"/>
<wire x1="87.63" y1="38.1" x2="87.63" y2="40.64" width="0.1524" layer="91"/>
<pinref part="C8" gate="C" pin="2"/>
<wire x1="87.63" y1="40.64" x2="86.36" y2="40.64" width="0.1524" layer="91"/>
</segment>
<segment>
<pinref part="U$14" gate="G$1" pin="GND"/>
<wire x1="76.2" y1="38.1" x2="76.2" y2="40.64" width="0.1524" layer="91"/>
<pinref part="C8" gate="C" pin="1"/>
<wire x1="76.2" y1="40.64" x2="78.74" y2="40.64" width="0.1524" layer="91"/>
</segment>
<segment>
<pinref part="U$15" gate="G$1" pin="GND"/>
<wire x1="105.41" y1="38.1" x2="105.41" y2="40.64" width="0.1524" layer="91"/>
<pinref part="C9" gate="C" pin="2"/>
<wire x1="105.41" y1="40.64" x2="104.14" y2="40.64" width="0.1524" layer="91"/>
</segment>
<segment>
<pinref part="U$16" gate="G$1" pin="GND"/>
<wire x1="93.98" y1="38.1" x2="93.98" y2="40.64" width="0.1524" layer="91"/>
<pinref part="C9" gate="C" pin="1"/>
<wire x1="93.98" y1="40.64" x2="96.52" y2="40.64" width="0.1524" layer="91"/>
</segment>
<segment>
<pinref part="U$3" gate="G$1" pin="GND"/>
<wire x1="140.97" y1="38.1" x2="140.97" y2="40.64" width="0.1524" layer="91"/>
<pinref part="C11" gate="C" pin="2"/>
<wire x1="140.97" y1="40.64" x2="139.7" y2="40.64" width="0.1524" layer="91"/>
</segment>
<segment>
<pinref part="U$8" gate="G$1" pin="GND"/>
<wire x1="129.54" y1="38.1" x2="129.54" y2="40.64" width="0.1524" layer="91"/>
<pinref part="C11" gate="C" pin="1"/>
<wire x1="129.54" y1="40.64" x2="132.08" y2="40.64" width="0.1524" layer="91"/>
</segment>
</net>
<net name="+3V3" class="0">
<segment>
<pinref part="+3V4" gate="G$1" pin="+3V3"/>
<wire x1="129.54" y1="90.17" x2="129.54" y2="88.9" width="0.1524" layer="91"/>
<wire x1="129.54" y1="88.9" x2="134.62" y2="88.9" width="0.1524" layer="91"/>
<pinref part="J7" gate="G$1" pin="2"/>
</segment>
<segment>
<pinref part="+3V5" gate="G$1" pin="+3V3"/>
<wire x1="158.75" y1="90.17" x2="158.75" y2="88.9" width="0.1524" layer="91"/>
<wire x1="158.75" y1="88.9" x2="152.4" y2="88.9" width="0.1524" layer="91"/>
<pinref part="J7" gate="G$1" pin="1"/>
</segment>
<segment>
<wire x1="127" y1="129.54" x2="121.92" y2="129.54" width="0.1524" layer="91"/>
<pinref part="C1" gate="C" pin="2"/>
<wire x1="121.92" y1="129.54" x2="114.3" y2="129.54" width="0.1524" layer="91"/>
<wire x1="104.14" y1="123.19" x2="104.14" y2="129.54" width="0.1524" layer="91"/>
<wire x1="104.14" y1="129.54" x2="114.3" y2="129.54" width="0.1524" layer="91"/>
<pinref part="+3V6" gate="G$1" pin="+3V3"/>
<wire x1="121.92" y1="153.67" x2="121.92" y2="129.54" width="0.1524" layer="91"/>
<junction x="121.92" y="129.54"/>
<wire x1="127" y1="124.46" x2="121.92" y2="124.46" width="0.1524" layer="91"/>
<pinref part="C2" gate="C" pin="2"/>
<wire x1="121.92" y1="124.46" x2="114.3" y2="124.46" width="0.1524" layer="91"/>
<wire x1="114.3" y1="123.19" x2="114.3" y2="124.46" width="0.1524" layer="91"/>
<wire x1="121.92" y1="124.46" x2="121.92" y2="129.54" width="0.1524" layer="91"/>
<junction x="121.92" y="124.46"/>
<pinref part="J1" gate="G$1" pin="P$2"/>
<pinref part="J1" gate="G$1" pin="P$4"/>
</segment>
<segment>
<pinref part="R8" gate="R" pin="1"/>
<pinref part="+3V7" gate="G$1" pin="+3V3"/>
<wire x1="71.12" y1="123.19" x2="71.12" y2="125.73" width="0.1524" layer="91"/>
</segment>
<segment>
<wire x1="39.37" y1="88.9" x2="48.26" y2="88.9" width="0.1524" layer="91"/>
<wire x1="48.26" y1="88.9" x2="49.53" y2="88.9" width="0.1524" layer="91"/>
<wire x1="49.53" y1="88.9" x2="54.61" y2="88.9" width="0.1524" layer="91"/>
<pinref part="+3V1" gate="G$1" pin="+3V3"/>
<wire x1="39.37" y1="90.17" x2="39.37" y2="88.9" width="0.1524" layer="91"/>
<wire x1="39.37" y1="85.09" x2="39.37" y2="88.9" width="0.1524" layer="91"/>
<junction x="39.37" y="88.9"/>
<pinref part="C3" gate="C" pin="2"/>
<pinref part="C4" gate="C" pin="2"/>
<wire x1="48.26" y1="85.09" x2="48.26" y2="88.9" width="0.1524" layer="91"/>
<junction x="48.26" y="88.9"/>
<wire x1="68.58" y1="88.9" x2="66.04" y2="88.9" width="0.1524" layer="91"/>
<pinref part="+3V2" gate="G$1" pin="+3V3"/>
<wire x1="66.04" y1="88.9" x2="66.04" y2="91.44" width="0.1524" layer="91"/>
<pinref part="J6" gate="G$1" pin="2"/>
<wire x1="54.61" y1="88.9" x2="66.04" y2="88.9" width="0.1524" layer="91"/>
<junction x="66.04" y="88.9"/>
</segment>
</net>
<net name="IO15" class="0">
<segment>
<wire x1="134.62" y1="81.28" x2="125.73" y2="81.28" width="0.1524" layer="91"/>
<label x="125.476" y="81.534" size="1.778" layer="95"/>
<pinref part="J7" gate="G$1" pin="8"/>
</segment>
</net>
<net name="IO11/DC" class="0">
<segment>
<wire x1="86.36" y1="86.36" x2="100.33" y2="86.36" width="0.1524" layer="91"/>
<label x="87.376" y="86.614" size="1.778" layer="95"/>
<pinref part="J6" gate="G$1" pin="3"/>
</segment>
<segment>
<wire x1="127" y1="142.24" x2="114.3" y2="142.24" width="0.1524" layer="91"/>
<label x="114.3" y="142.494" size="1.778" layer="95"/>
<pinref part="J1" gate="G$1" pin="P$9"/>
</segment>
</net>
<net name="IO12/RST" class="0">
<segment>
<wire x1="86.36" y1="88.9" x2="88.9" y2="88.9" width="0.1524" layer="91"/>
<wire x1="88.9" y1="88.9" x2="99.06" y2="88.9" width="0.1524" layer="91"/>
<wire x1="99.06" y1="88.9" x2="100.33" y2="88.9" width="0.1524" layer="91"/>
<label x="87.376" y="89.408" size="1.778" layer="95"/>
<pinref part="J6" gate="G$1" pin="1"/>
</segment>
<segment>
<wire x1="127" y1="139.7" x2="114.3" y2="139.7" width="0.1524" layer="91"/>
<label x="114.3" y="139.954" size="1.778" layer="95"/>
<pinref part="J1" gate="G$1" pin="P$8"/>
</segment>
</net>
<net name="IO6/CS" class="0">
<segment>
<wire x1="134.62" y1="86.36" x2="125.73" y2="86.36" width="0.1524" layer="91"/>
<label x="125.476" y="86.614" size="1.778" layer="95"/>
<pinref part="J7" gate="G$1" pin="4"/>
</segment>
<segment>
<wire x1="127" y1="137.16" x2="114.3" y2="137.16" width="0.1524" layer="91"/>
<label x="114.3" y="137.414" size="1.778" layer="95"/>
<pinref part="J1" gate="G$1" pin="P$7"/>
</segment>
</net>
<net name="IO7/BLK" class="0">
<segment>
<wire x1="134.62" y1="83.82" x2="125.73" y2="83.82" width="0.1524" layer="91"/>
<label x="123.952" y="84.074" size="1.778" layer="95"/>
<pinref part="J7" gate="G$1" pin="6"/>
</segment>
<segment>
<wire x1="60.96" y1="114.3" x2="54.61" y2="114.3" width="0.1524" layer="91"/>
<pinref part="R9" gate="R" pin="2"/>
<label x="50.546" y="114.808" size="1.778" layer="95"/>
</segment>
</net>
<net name="LEDK" class="0">
<segment>
<wire x1="127" y1="127" x2="114.3" y2="127" width="0.1524" layer="91"/>
<label x="114.3" y="127.254" size="1.778" layer="95"/>
<pinref part="J1" gate="G$1" pin="P$3"/>
</segment>
<segment>
<pinref part="Q11" gate="MOS" pin="D"/>
<wire x1="78.74" y1="119.38" x2="78.74" y2="123.19" width="0.1524" layer="91"/>
<wire x1="78.74" y1="123.19" x2="87.63" y2="123.19" width="0.1524" layer="91"/>
<label x="81.026" y="123.444" size="1.778" layer="95"/>
</segment>
</net>
<net name="N$25" class="0">
<segment>
<wire x1="71.12" y1="114.3" x2="73.66" y2="114.3" width="0.1524" layer="91"/>
<wire x1="68.58" y1="114.3" x2="71.12" y2="114.3" width="0.1524" layer="91"/>
<pinref part="Q11" gate="MOS" pin="G"/>
<pinref part="R9" gate="R" pin="1"/>
<pinref part="R8" gate="R" pin="2"/>
<wire x1="71.12" y1="115.57" x2="71.12" y2="114.3" width="0.1524" layer="91"/>
<junction x="71.12" y="114.3"/>
</segment>
</net>
<net name="IO9/MOSI" class="0">
<segment>
<wire x1="86.36" y1="81.28" x2="100.33" y2="81.28" width="0.1524" layer="91"/>
<label x="89.916" y="81.788" size="1.778" layer="95"/>
<pinref part="J6" gate="G$1" pin="7"/>
</segment>
<segment>
<wire x1="127" y1="147.32" x2="114.3" y2="147.32" width="0.1524" layer="91"/>
<label x="114.3" y="147.828" size="1.778" layer="95"/>
<pinref part="J1" gate="G$1" pin="P$11"/>
</segment>
</net>
<net name="IO10/SCLK" class="0">
<segment>
<wire x1="86.36" y1="83.82" x2="100.33" y2="83.82" width="0.1524" layer="91"/>
<label x="90.17" y="84.074" size="1.778" layer="95"/>
<pinref part="J6" gate="G$1" pin="5"/>
</segment>
<segment>
<wire x1="127" y1="144.78" x2="114.3" y2="144.78" width="0.1524" layer="91"/>
<label x="114.3" y="145.034" size="1.778" layer="95"/>
<pinref part="J1" gate="G$1" pin="P$10"/>
</segment>
</net>
</nets>
</sheet>
</sheets>
</schematic>
</drawing>
</eagle>
